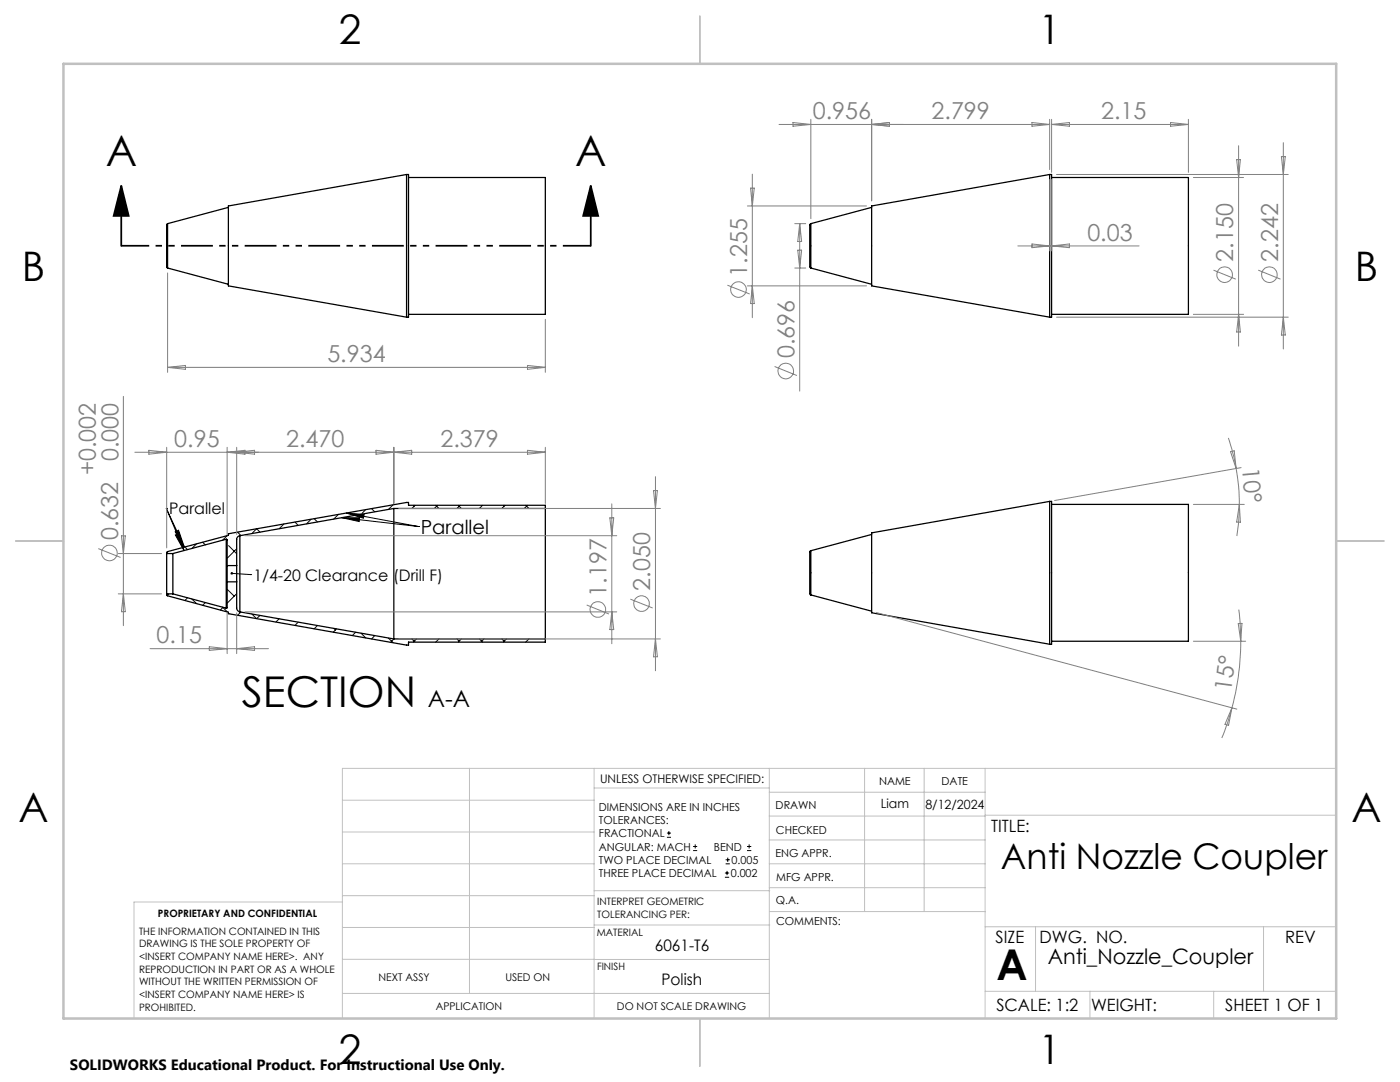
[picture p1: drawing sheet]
<svg xmlns="http://www.w3.org/2000/svg" width="279mm" height="216mm" viewBox="0 0 279 216" stroke-linecap="round" stroke-linejoin="round" font-family="sans-serif">
<g fill="none" stroke="#000" stroke-width=".25">
<path d="M81.1 34.8h.4v28.5h-.4M81.1 34.8v28.5M81.1 34.8l-35.5 6.3v15.9l35.5 6.3M81.5 35.4h27.3v27.3h-27.3M209.5 34.8h.4v28.5h-.4M209.5 34.8v28.5M209.5 34.8l-35.5 6.3v15.9l35.5 6.3M209.9 35.4h27.3v27.3h-27.3M33.4 44.6l-.1 .2v8.5l.1 .2M33.4 44.6v8.9M33.4 53.5l12.2 3.2M45.6 41.4l-12.2 3.2"/>
<path d="M161.8 44.6l-.2 .3v8.3l.2 .3M161.8 44.6v8.9M161.8 53.5l12.2 3.2M174 41.4l-12.2 3.2M33.3 118.5l.1 .4 12.2 3.3v.2l35.5 6.3h.4v-.6h27.3v-.6M33.3 110.5v8M33.3 118.5h1.2M33.3 110.5h1.2M34.5 110.5v8M34.5 118.5l10.7 2.9M45.2 107.6v13.8M45.2 107.6l.1 .1v5.2"/>
<path d="M45.2 107.6l-10.7 2.9M45.3 116.1v5.1l-.1 .2M45.3 112.9v3.2M45.3 116.1h1.9M45.3 112.9h1.9M47.2 116.1v5.2a.8 .8 0 0 0 .7 .8M47.2 112.9v3.2M47.9 106.9v15.2M47.9 106.9a.73 .73 0 0 0-.7 .7v5.3M78.6 101.5v26M78.6 101.5h30.2M78.6 101.5l-30.7 5.4"/>
<path d="M108.8 101.5v26M108.8 101.5v-.7h-27.3v-.5h-.4l-35.5 6.2v.3l-12.2 3.3-.1 .4M161.8 109.9l-.2 .2v8.4l.2 .2M161.8 109.9v8.8M161.8 118.7l12.2 3.3M174 106.6l-12.2 3.3M209.5 100h.4v28.6h-.4M209.5 100v28.6M209.5 100l-35.5 6.3v16l35.5 6.3M209.9 100.6h27.3v27.4h-27.3M47.9 122.1l30.7 5.4M78.6 127.5h30.2"/>
</g>
<g fill="none" stroke="#000" stroke-width=".2">
<path d="M33.2 101.5h.1M33.2 101.5l3.5 8.4M33.2 101.5l3.6 7.7M33.7 118.5l-.3 .4M35 106.1l.6-.3 1.2 3.4zM35 106.8l.7-.4 1 3.5zM37 109.3l.4 .4M37.4 119.3l-.5 .5M38.3 119.5l.9 .9M39.2 108.5l-.9 1M40.4 108.2l.6 .5M45.3 117.6l1.4 1.4"/>
<path d="M45.4 106.9l-1 .9M45.6 108.9l1.6 1.6M45.8 106.5l-.2 .1M46.2 114.4l3.8 .3M47.2 118.5l-1.9 1.9M47.2 109.5l-1.9 1.9M47.4 106.2l.7 .7M50 114.7h.1M51.2 105.5l-.9 1M51.2 105.5l.7 .7M56.7 104.6l-1 .9M58.9 104.2l.6 .6"/>
<path d="M62.1 103.6l-.9 .9M62.7 103.5l.7 .6M67.6 102.6l-1 1M68.2 103.3h3.6l-.1 .8zM68.2 103.3l15.3 1.8M69.1 102.4l3.6 .3-.2 .7zM69.1 102.4l14.4 2.7M73 101.7l-.8 .7M74.2 101.5l.6 .6M78.5 100.7l-1 1M82.5 100.8l.2 .2M82.8 100.8l-.6 .7"/>
<path d="M83.5 105.1h.1M87 100.8l.6 .7M87.3 100.8l-.6 .7M91.4 100.8l.7 .7M91.8 100.8l-.6 .7M96.3 100.8l-.6 .7M100.4 100.8l.2 .2M100.8 100.8l-.6 .7M104.9 100.8l.7 .7M105.3 100.8l-.7 .7M41 120.2l-.6 .6M44.4 121.1l1 1"/>
<path d="M44.5 121.2l-.5 .5M45.6 122.3l.2 .2M48.1 122.1l-.7 .7M50.3 122.5l.9 .9M51.9 122.8l-.7 .6M55.7 123.5l-.6 .6M59.5 124.1l-.6 .7M63.4 124.8l-.7 .7M66.6 125.4l.3 .3M67.2 125.5l-.7 .7M71 126.2l-.7 .6M72.1 126.4l.9 .9"/>
<path d="M74.8 126.8l-.6 .7M77.5 127.3l1 .9M78.6 127.5l-.6 .7M82.2 127.5l.6 .6M83.1 127.5l-.6 .6M87.6 127.5l-.6 .6M91.2 127.5l.4 .5M92.1 127.5l-.7 .6M95.7 127.5l.6 .6M96.6 127.5l-.6 .6M100.2 127.5l.6 .6M101.1 127.5l-.7 .6"/>
<path d="M105.6 127.5l-.7 .6M133.1 167.1h.8M133.1 166.2h.8M133.5 165.8v.9M138.3 169.7h.8M138.3 168.9h.8M138.7 168.5v.8M144.7 175h.8M144.7 174.2h.8M144.8 172.4h.9M144.8 171.6h.9M145.1 173.8v.8"/>
<path d="M145.2 171.1v.9M149.1 169.7h.8M149.1 168.9h.8M149.5 168.5v.8"/>
</g>
<g fill="none" stroke="#808080" stroke-width=".2">
<path d="M149.8 37.5h.7l-.4 3.6zM150.1 34.7v28.7M155.5 24.8h54M158.3 24.4l3.5 .4-3.5 .4zM161.8 23.8v19.8M174 23.8v16.3M174 24.8l3.5-.4v.8zM206 24.4l3.5 .4-3.5 .4zM209.5 23.8v10M209.5 35.8v14.3M209.9 23.8v10.6M209.9 35.8v14.3"/>
<path d="M209.9 24.8l3.5-.4v.8zM209.9 24.8h27.3M210.9 34.8h46.2M233.6 24.4l3.6 .4-3.6 .4zM237.2 23.8v10.6M238.2 35.4h10M246.8 31.9h.7l-.3 3.5zM247.2 29.1v40M255.7 31.3h.8l-.4 3.5zM256.1 28.5v41.1M33.4 54.5v19.8M145.2 56.9l4.4 1.8"/>
<path d="M149.2 41.1h23.7M149.2 57h23.7M150.1 57l.4 3.6h-.7zM158.6 53.5h2.2M158.6 44.6h2.2M159.2 49.9h.8l-.4 3.6zM159.6 44.6v33.4M159.6 44.6l.4 3.6h-.8zM203.1 49.1h24.2M206 48.7l3.5 .4-3.5 .3zM209.9 49.1l3.5-.4v.7zM242.2 53.9l4.4 1.8"/>
<path d="M251.1 53.9l4.5 1.8M24.6 79.1v45.7M33.4 73.3h75.4M33.4 73.3l3.6-.4v.8zM105.3 72.9l3.5 .4-3.5 .4zM108.8 63.7v10.6M154.6 73.1l4.4 1.8M210.9 63.3h46.2M238.2 62.7h10M247.2 62.7l.3 3.6h-.7zM256.1 63.3l.4 3.6h-.8zM29.7 89.9l3.6 .3-3.6 .4z"/>
<path d="M33.3 89.3v20M45.3 89.3v17.5M45.3 90.2l3.6-.3v.7zM47.2 89.3v17.3M47.2 90.2l3.6-.3v.7zM75 89.9l7.2 .7v-.7l-7.2 .7zM78.6 89.3v11.2M105.3 89.9l3.5 .3-3.5 .4zM108.8 90.2h-81.9M108.8 89.3v11.2M130.4 97.9h.8l-.4 3.6zM130.8 95.1v38.7"/>
<path d="M245.1 87.4l1.1 3.8 .5 2.3M245.6 90.1l.7-.1 .4 3.5zM246.7 93.5a36.5 36.5 0 0 1 .6 7.1M247.7 93.3l-37.2 6.6M19.6 109.5l4.5 1.7M23.6 110.5h8.6M23.6 118.5h8.6M24.2 106.9h.8l-.4 3.6zM24.6 118.5l.4 3.6h-.8zM48.9 106.9h74.2M79.6 101.5h52.2M121.7 103.3h.8l-.4 3.6z"/>
<path d="M122.1 100.5v27.9M125.8 119.6l4.4 1.7M238.2 100.6h10.1M247.3 100.6l-.1 3.2-.4 3.2M247.3 100.6l.2 3.6h-.7zM30 129.4h23.6M41.8 129l3.5 .4-3.5 .4zM45.3 122.2v8.2M47.2 122.3v8.1M47.2 129.4l3.6-.4v.8zM48.9 122.1h74.2M79.6 127.5h52.2"/>
<path d="M117.1 120.7l4.4 1.8M122.1 122.1l.4 3.5h-.8zM130.8 127.5l.4 3.6h-.8zM174.9 122.2l71.9 19.3M238.2 128h10.4M247.1 124.4h.8l-.3 3.6zM247.2 121.6l.3 2.4 .1 4M247.6 128a52.6 52.6 0 0 1-1.7 13.3M245.9 141.3l-.7 3.4-.7-.2zM245.9 141.3l-.9 3-1.2 2.9"/>
<circle cx="147.4" cy="57.8" r="1.55"/>
<circle cx="244.4" cy="54.8" r="1.55"/>
<circle cx="253.3" cy="54.8" r="1.56"/>
<circle cx="156.8" cy="74" r="1.56"/>
<circle cx="21.8" cy="110.3" r="1.55"/>
<circle cx="119.3" cy="121.6" r="1.56"/>
<circle cx="128" cy="120.4" r="1.56"/>
</g>
<path d="M24.2 37.1l1.5 6h-3zM24.2 37.1v12M117.9 37.1l1.5 6h-3zM117.9 37.1v12" fill="none" stroke="#000" stroke-width=".35"/>
<path d="M117.9 49h-93.7" fill="none" stroke="#000" stroke-width=".35" stroke-dasharray="6.3 1.3 1.3 1.3 1.3 1.3" stroke-dashoffset=".8" stroke-linecap="butt"/>
<g fill="none" stroke="#c0c0c0" stroke-width=".2">
<path d="M68.3 159.7h50.3M93.7 153.3v44.9M118.6 153.3v49.9M118.6 157.2h34.9M153.5 153.3v49.9M153.5 158.1h43.1M172.5 153.3v28.6M184.4 153.3v28.6M196.6 153.3v49.9M266.7 153.3h-198.4v49.9M68.3 178.7h50.3M68.3 172.4h50.3"/>
<path d="M68.3 166h50.3M68.3 180h-41.6v23.2M118.6 177.7h35M153.5 167.6h43.1M153.5 162.8h43.1M153.5 172.4h43.1M153.5 177.1h43.1M196.6 162.7h70.1M68.3 198.2h85.2M68.3 191.4l85.2 .1M68.3 185.1h50.3M118.6 184.6h35"/>
<path d="M153.6 181.9h43M196.6 197.8h70.1M196.6 184.9h70.1M206.7 184.9v12.9M217.5 197.8v5.4M242.2 197.8v5.4M252.2 184.9v12.9"/>
</g>
<path d="M139.7 3.2v9.5M3.1 107.9h9.6M266.7 107.9h9.5M139.7 203.2v9.6" fill="none" stroke="#c0c0c0" stroke-width=".25"/>
<path d="M12.7 12.7h254v190.5h-254z" fill="none" stroke="#c0c0c0" stroke-width=".5"/>
<g fill="#000">
<path d="M117.9 37.1l1.5 6h-3zM24.2 37.1l1.5 6h-3z"/>
<path d="M35 106.8l.7-.4 1 3.5zM35 106.1l.6-.3 1.2 3.4zM46.1 114.2l-.1 .2h.2h-.2a.25 .25 0 0 0 .3 .3 .25 .25 0 0 0 .2-.4 .25 .25 0 0 0-.4-.1z"/>
<path d="M69.1 102.4l3.6 .3-.2 .7zM68.2 103.3h3.6l-.1 .8z"/>
</g>
<g font-size="8.5">
<text x="21.1" y="33.2">A</text>
<text x="114.8" y="33.2">A</text>
<text x="48.3" y="141.1">SECTION</text>
<text x="198.9" y="195.5">A</text>
</g>
<g font-size="8.1">
<text x="67.6" y="8.9">2</text>
<text x="207.3" y="8.9">1</text>
<text x="4.4" y="56.2">B</text>
<text x="270.4" y="56.2">B</text>
<text x="3.7" y="164.1">A</text>
<text x="269.7" y="164.1">A</text>
<text x="67.6" y="212.4">2</text>
<text x="207.3" y="212.4">1</text>
</g>
<text font-size="7.1" x="199.8" y="173.4">Anti Nozzle Coupler</text>
<g font-size="4.7" fill="#808080">
<text x="162.2" y="23.8">0.956</text>
<text x="185.9" y="23.8">2.799</text>
<text x="219.8" y="23.8">2.15</text>
<text x="217" y="48">0.03</text>
<text x="246.1" y="52.2" transform="rotate(-90 246.1 52.2)">2.150</text>
<text x="255.1" y="52.2" transform="rotate(-90 255.1 52.2)">2.242</text>
<text x="149.1" y="55.2" transform="rotate(-90 149.1 55.2)">1.255</text>
<text x="158.5" y="71.4" transform="rotate(-90 158.5 71.4)">0.696</text>
<text x="65.3" y="72.3">5.934</text>
<text x="34.8" y="89.2">0.95</text>
<text x="57.1" y="89.2">2.470</text>
<text x="87.9" y="89.2">2.379</text>
<text x="19.1" y="94.8" transform="rotate(-90 19.1 94.8)">+0.002</text>
<text x="23.6" y="92" transform="rotate(-90 23.6 92)">0.000</text>
<text x="247.9" y="93.4" transform="rotate(85 247.9 93.4)">10°</text>
<text x="23.6" y="107.8" transform="rotate(-90 23.6 107.8)">0.632</text>
<text x="121.1" y="119" transform="rotate(-90 121.1 119)">1.197</text>
<text x="129.8" y="117.9" transform="rotate(-90 129.8 117.9)">2.050</text>
<text x="31.3" y="128.4">0.15</text>
<text x="245.7" y="138" transform="rotate(-83 245.7 138)">15°</text>
</g>
<text font-size="4.7" x="85.4" y="141.1">A-A</text>
<text font-size="4.2" x="209.1" y="192.4">Anti_Nozzle_Coupler</text>
<text font-size="3.9" x="84" y="106.5">Parallel</text>
<g font-size="3.4">
<text x="197.8" y="166">TITLE:</text>
<text x="198.7" y="188.1">SIZE</text>
<text x="207.5" y="188.1">DWG. NO.</text>
<text x="256.5" y="188.2">REV</text>
<text x="198.8" y="201.7">SCALE: 1:2</text>
<text x="217.7" y="201.8">WEIGHT:</text>
<text x="244.5" y="201.7">SHEET 1 OF 1</text>
</g>
<g font-size="3.2">
<text x="33.7" y="102.6">Parallel</text>
<text x="50.6" y="115.9">1/4-20 Clearance (Drill F)</text>
<text x="130.7" y="189.8">6061-T6</text>
<text x="132" y="196.6">Polish</text>
</g>
<text font-size="3" x="14" y="213.5">SOLIDWORKS Educational Product. For Instructional Use Only.</text>
<g font-size="2.5">
<text x="175.8" y="161.3">Liam</text>
<text x="184.7" y="161.4">8/12/2024</text>
</g>
<text font-size="2.4" x="119.8" y="156.2">UNLESS OTHERWISE SPECIFIED:</text>
<g font-size="2.2">
<text x="119.5" y="161.8">DIMENSIONS ARE IN INCHES</text>
<text x="154.8" y="161.4">DRAWN</text>
<text x="175.4" y="156.6">NAME</text>
<text x="187.9" y="156.7">DATE</text>
<text x="119.5" y="164.4">TOLERANCES:</text>
<text x="119.5" y="167.1">FRACTIONAL</text>
<text x="154.9" y="166.3">CHECKED</text>
<text x="119.5" y="169.7">ANGULAR: MACH</text>
<text x="119.5" y="172.4">TWO PLACE DECIMAL</text>
<text x="142.5" y="169.7">BEND</text>
<text x="146" y="172.4">0.005</text>
<text x="154.8" y="171">ENG APPR.</text>
<text x="119.5" y="175">THREE PLACE DECIMAL</text>
<text x="145.8" y="175">0.002</text>
<text x="154.9" y="175.7">MFG APPR.</text>
<text x="154.9" y="180.4">Q.A.</text>
<text x="154.9" y="184.6">COMMENTS:</text>
</g>
<g font-size="2.1">
<text x="75.5" y="195.7">NEXT ASSY</text>
<text x="100.9" y="195.7">USED ON</text>
<text x="86.9" y="201.5">APPLICATION</text>
<text x="123.1" y="201.6">DO NOT SCALE DRAWING</text>
</g>
<g font-size="2">
<text x="31.5" y="182.9">PROPRIETARY AND CONFIDENTIAL</text>
<text x="119.2" y="180.6">INTERPRET GEOMETRIC</text>
<text x="119.2" y="183.1">TOLERANCING PER:</text>
<text x="27.8" y="186.5">THE INFORMATION CONTAINED IN THIS</text>
<text x="27.8" y="189">DRAWING IS THE SOLE PROPERTY OF</text>
<text x="27.8" y="191.6">&lt;INSERT COMPANY NAME HERE&gt;. ANY</text>
<text x="119.1" y="186.7">MATERIAL</text>
<text x="27.8" y="194.1">REPRODUCTION IN PART OR AS A WHOLE</text>
<text x="27.8" y="196.6">WITHOUT THE WRITTEN PERMISSION OF</text>
<text x="119.1" y="193.5">FINISH</text>
<text x="27.8" y="199.1">&lt;INSERT COMPANY NAME HERE&gt; IS</text>
<text x="27.8" y="201.7">PROHIBITED.</text>
</g>
</svg>
